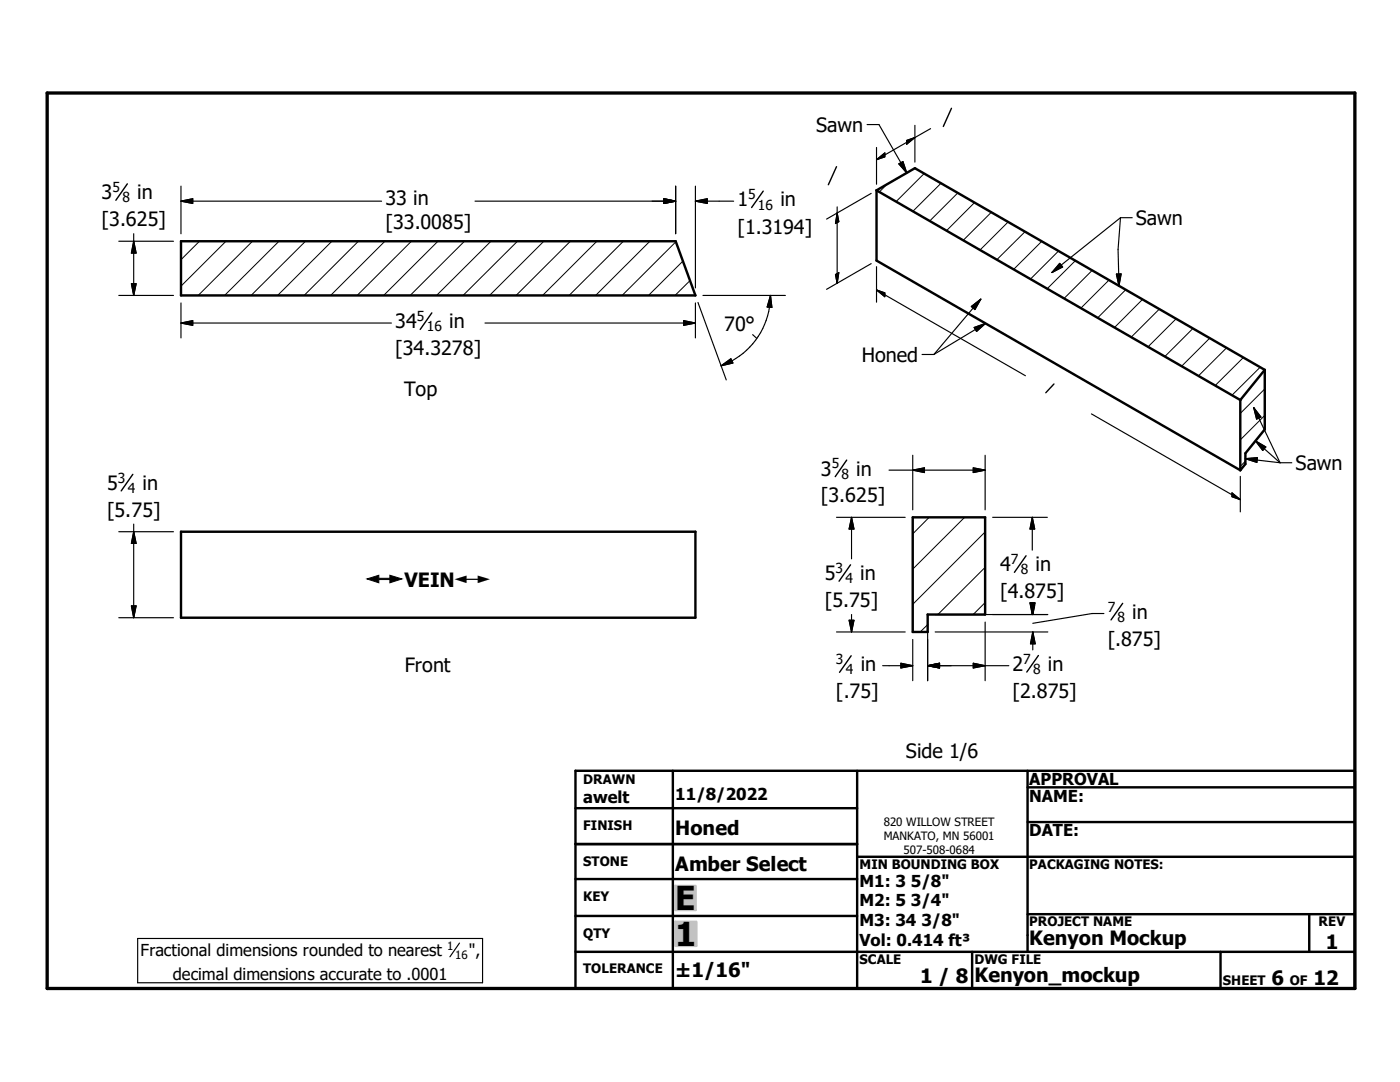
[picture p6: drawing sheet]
<svg xmlns="http://www.w3.org/2000/svg" width="279mm" height="216mm" viewBox="0 0 279 216" stroke-linecap="round" stroke-linejoin="round" font-family="sans-serif">
<g fill="none" stroke="#000" stroke-width=".48">
<path d="M174.9 38l72.6 41.8M174.9 38v14l72.6 41.8M174.9 38l7.7-4.4 69.8 40.2M36.1 48.1h98.7l4 10.9h-102.7zM247.5 79.8v14M252.4 73.8v11.9l-3.9 4.8v2.1l-1 1.2M252.4 73.8l-4.9 6M36.1 106.1h102.7v17.2h-102.7zM182.2 103.2h14.4v19.4h-11.5v3.5h-2.9zM114.8 153.8h155.6v43.4h-155.6zM134.3 153.8v43.4M171.1 153.8v43.4"/>
<path d="M205.1 157.1h65.3M205.1 153.8v36.1M114.8 175.4h56.3M114.8 161.3h56.3M114.8 168.4h56.3M171.1 171h99.3M205.1 164h65.3M114.8 182.8h56.3M114.8 189.9h155.6M194 189.9v7.3M205.1 182.4h65.3M243.6 189.9v7.3"/>
<path d="M261.3 182.4v7.5"/>
</g>
<g fill="none" stroke="#000" stroke-width=".2">
<path d="M177 36.8l-1.5 1.5M184.4 34.6l-5.6 5.6M187.8 36.6l-5.6 5.6M191.2 38.5l-5.7 5.6M39.8 48.1l-3.7 3.7M45.1 48.1l-9 9M50.4 48.1l-10.8 10.9M55.7 48.1l-10.9 10.9M61 48.1l-10.9 10.9M66.2 48.1l-10.8 10.9M71.5 48.1l-10.8 10.9M76.8 48.1l-10.8 10.9"/>
<path d="M82.1 48.1l-10.8 10.9M87.4 48.1l-10.8 10.9M92.7 48.1l-10.8 10.9M98 48.1l-10.9 10.9M103.3 48.1l-10.9 10.9M108.5 48.1l-10.8 10.9M113.8 48.1l-10.8 10.9M119.1 48.1l-10.8 10.9M124.4 48.1l-10.8 10.9M129.7 48.1l-10.8 10.9M134.9 48.2l-10.7 10.8M136.3 52.1l-6.9 6.9"/>
<path d="M137.7 56l-3 3M194.5 40.4l-5.6 5.6M197.9 42.3l-5.7 5.7M201.2 44.3l-5.6 5.6M204.6 46.2l-5.7 5.6M207.9 48.2l-5.6 5.5M211.3 50.1l-5.6 5.6M214.6 52l-5.6 5.6M218 54l-5.7 5.6M221.3 55.9l-5.6 5.6M224.7 57.8l-5.6 5.6M228 59.7l-5.6 5.6"/>
<path d="M231.4 61.7l-5.6 5.6M234.7 63.6l-5.6 5.6M238.1 65.5l-5.6 5.6M241.4 67.5l-5.6 5.6M244.8 69.4l-5.6 5.6M248.1 71.3l-5.6 5.6M251.5 73.3l-5.6 5.6M252.4 77.6l-4.9 4.9M248.5 92l-1 1M252.4 82.9l-4.9 4.9M185.4 103.2l-3.2 3.3M192.5 103.2l-10.3 10.4"/>
<path d="M196.6 113.2l-9.4 9.4M196.6 106.1l-14.4 14.5M185.1 124.6l-1.4 1.5M196.6 120.2l-2.4 2.4"/>
</g>
<path d="M9.4 18.6h261v178.6h-261z" fill="none" stroke="#000" stroke-width=".66"/>
<g fill="#c0c0c0" stroke="#c0c0c0" stroke-width=".48">
<path d="M134.8 183.9h4.2v4.8z"/>
<path d="M134.8 183.9l4.2 4.8h-4.2z"/>
<path d="M134.8 176.8h4v4.8z"/>
<path d="M134.8 176.8l4 4.8h-4z"/>
</g>
<g fill="none" stroke="#000" stroke-width=".23">
<path d="M36.1 37.1v9.5M132.5 39.7l2.3 .4-2.3 .5zM134.8 37.1v9.5M138.8 37.1v20.4M173 24.9h2.4l5.6 9.6M173.9 38.6l-8.9 5.1M174.9 31.9l1.7-1.4v.8zM174.9 29.4v7.4M179.4 32.7l.8-.5 .8 2.3zM180.9 28l1.7-.6-1.7 1.4zM182.6 27.4l-7.7 4.5M182.6 25v7.3"/>
<path d="M185.7 25.7l-3.1 1.7M23.7 48.1h10.9M23.7 59h10.9M26.2 56.6h1l-.5 2.4zM26.7 46.6v12.4M26.7 48.1l.5 2.4h-1zM36.1 40.1l2.4-.4v.9zM36.1 40.1h40.1M94.8 40.1h40M138.8 40.1h7.6M138.8 40.1l2.3-.4v.9zM140.3 59h16.4"/>
<path d="M153.8 59a15 15 0 0 1-9.9 14M153.8 59l.2 2.3h-.9zM166.7 54.8l.7-.4-.3 2.1zM167.1 41.3v15.2M167.1 42.5l.3 1.7-.7 .4zM173.9 52.6l-8.9 5.1M174.9 57.9l29.7 17.1M174.9 57.9l1.7 .5v.8zM174.9 53.2v7.1M195.7 59.7l-9.3 11M211.5 52.6l.6 .7-2.2 1.1zM222.8 54.7h.9l-.4 2.3z"/>
<path d="M223.6 43.4l-13.7 11M223.6 43.4l-.5 6.4 .2 7.2M223.6 43.4h2.4M36.1 64.5h42M36.1 64.5l2.4-.5v.9zM36.1 60.4v7M96.8 64.5h42M136.4 64l2.4 .5-2.4 .4zM138.8 60.4v7M139.3 60.3l5.6 15.5M143.9 73l2-1.4 .4 .8zM150.2 66.8l.8 .7"/>
<path d="M184 70.7h2.4M193.9 61.2l1.8-1.5-1.1 2.1zM194.4 65.3l2.3-.8-1.8 1.6zM196.7 64.5l-10.3 6.2M177.4 93.8h19.2M182.2 93.8l2.3-.4v.9zM182.2 90.8v10.9M194.2 93.4l2.4 .4-2.4 .5zM196.6 90.8v10.9M217.8 82.6l29.7 17.1M245.9 98.4l1.6 1.3-1.6-.6zM247.5 95.1v7"/>
<path d="M248.5 91.5l7 .8M248.5 91.5l2.4-.2-.1 1zM250.2 81.3l5.3 11M250.2 81.3l1.4 1.9-.8 .4zM250.6 88l4.9 4.3M250.6 88l2 1.2-.6 .7zM255.5 92.3h2.3M23.7 106.1h10.9M26.7 104.6v18.7M26.7 106.1l.5 2.3h-1zM166.9 103.2h13.8M169.9 103.2v8.3"/>
<path d="M169.9 103.2l.5 2.4h-.9zM198.1 103.2h10.9M206 103.2l.5 2.4h-.9zM206 103.2v6.6M23.7 123.3h10.9M26.2 120.9h1l-.5 2.4zM166.9 126.1h13.8M169.5 123.8h.9l-.5 2.3zM169.9 122.6v3.5M176.2 132.8h6M179.8 132.3l2.4 .5-2.4 .5zM182.2 127.6v8.2"/>
<path d="M185.1 132.8h16.2M185.1 132.8l2.4-.5v1zM185.1 124.1v11.7M186.6 126.1h22.5M186.6 122.6h22.5M194.2 132.3l2.4 .5-2.4 .5zM196.6 124.1v11.7M205.6 120.3h.9l-.5 2.3zM205.8 120.8l.3 1.8M206 120.3v2.3M206.1 120.8v1.8M206.1 126.1v3.6"/>
<path d="M206.1 126.1l.5 2.4h-.9zM206.5 120.8l-.4 1.8M220.3 122.4h-2.4l-11.8 2M27.5 187.3h68.8v8.8h-68.8zM91.7 188.2l-1.9 2.7"/>
</g>
<g fill="none" stroke="#000" stroke-width=".28">
<path d="M25.4 36.7l-2.3 3.3M152.3 38.1l-2.3 3.3M166.9 33.3l-1.6 3.6M189.9 21.6l-1.6 3.6M86.2 62.4l-2.3 3.3M210.3 76.6l-1.6 1.8M26.5 94.6l-2.3 3.3M169 91.8l-2.3 3.3M169.7 112.7l-2.2 3.3M204.8 110.9l-2.3 3.3M169.9 130.8l-2.3 3.4M207.2 130.8l-2.3 3.3"/>
<path d="M224 120.4l-2.3 3.3"/>
</g>
<g fill="#000" stroke="#000" stroke-width=".23">
<path d="M36.1 40.1l2.4-.4v.9zM138.8 40.1l2.3-.4v.9zM174.9 31.9l1.7-1.4v.8zM179.4 32.7l.8-.5 .8 2.3zM180.9 28l1.7-.6-1.7 1.4zM26.2 56.6h1l-.5 2.4zM26.7 48.1l.5 2.4h-1zM132.5 39.7l2.3 .4-2.3 .5zM166.7 54.8l.7-.4-.3 2.1zM167.1 42.5l.3 1.7-.7 .4zM174.9 57.9l1.7 .5v.8zM211.5 52.6l.6 .7-2.2 1.1z"/>
<path d="M222.8 54.7h.9l-.4 2.3zM36.1 64.5l2.4-.5v.9zM136.4 64l2.4 .5-2.4 .4zM143.9 73l2-1.4 .4 .8zM153.8 59l.2 2.3h-.9zM193.9 61.2l1.8-1.5-1.1 2.1zM194.4 65.3l2.3-.8-1.8 1.6zM182.2 93.8l2.3-.4v.9zM194.2 93.4l2.4 .4-2.4 .5zM245.9 98.4l1.6 1.3-1.6-.6zM248.5 91.5l2.4-.2-.1 1zM250.2 81.3l1.4 1.9-.8 .4z"/>
<path d="M250.6 88l2 1.2-.6 .7zM26.7 106.1l.5 2.3h-1zM169.9 103.2l.5 2.4h-.9zM206 103.2l.5 2.4h-.9zM26.2 120.9h1l-.5 2.4zM169.5 123.8h.9l-.5 2.3zM179.8 132.3l2.4 .5-2.4 .5zM185.1 132.8l2.4-.5v1zM194.2 132.3l2.4 .5-2.4 .5zM205.6 120.3h.9l-.5 2.3zM205.7 120.3h.9l-.5 2.3zM206.1 126.1l.5 2.4h-.9z"/>
</g>
<g fill="#fff" stroke="#fff" stroke-width=".23">
<path d="M73.2 114.2h25.1v2.9z"/>
<path d="M73.2 114.2l25.1 2.9h-25.1z"/>
</g>
<g font-size="6.6">
<text x="134.7" y="181.6">E</text>
<text x="134.7" y="188.7">1</text>
</g>
<g font-size="3.9">
<text x="162.9" y="26.3">Sawn</text>
<text x="20.3" y="39.8">3</text>
<text x="27.4" y="39.8">in</text>
<text x="76.9" y="40.9">33 in</text>
<text x="147.2" y="41.2">1</text>
<text x="155.7" y="41.2">in</text>
<text x="20.3" y="45.1">[3.625]</text>
<text x="76.9" y="45.8">[33.0085]</text>
<text x="147.2" y="46.6">[1.3194]</text>
<text x="226.7" y="44.9">Sawn</text>
<text x="78.9" y="65.5">34</text>
<text x="89.7" y="65.5">in</text>
<text x="144.5" y="66">70°</text>
<text x="78.9" y="70.9">[34.3278]</text>
<text x="172" y="72.2">Honed</text>
<text x="80.6" y="79">Top</text>
<text x="163.8" y="94.9">3</text>
<text x="170.9" y="94.9">in</text>
<text x="258.5" y="93.8">Sawn</text>
<text x="21.4" y="97.7">5</text>
<text x="28.4" y="97.7">in</text>
<text x="163.8" y="100.2">[3.625]</text>
<text x="21.4" y="103.1">[5.75]</text>
<text x="199.6" y="114">4</text>
<text x="206.7" y="114">in</text>
<text x="80.7" y="117.1">VEIN</text>
<text x="164.6" y="115.7">5</text>
<text x="171.7" y="115.7">in</text>
<text x="199.6" y="119.3">[4.875]</text>
<text x="164.6" y="121.1">[5.75]</text>
<text x="226" y="123.4">in</text>
<text x="221.1" y="128.8">[.875]</text>
<text x="80.8" y="134.1">Front</text>
<text x="171.8" y="133.9">in</text>
<text x="202.1" y="133.9">2</text>
<text x="209.1" y="133.9">in</text>
<text x="166.8" y="139.2">[.75]</text>
<text x="202.1" y="139.2">[2.875]</text>
<text x="180.8" y="151.3">Side 1/6</text>
<text x="134.7" y="166.6">Honed</text>
<text x="134.7" y="173.8">Amber Select</text>
<text x="205.4" y="188.6">Kenyon Mockup</text>
<text x="264.6" y="189.3">1</text>
<text x="134.7" y="194.9">±1/16&quot;</text>
<text x="183.6" y="196.1">1 / 8</text>
<text x="194.5" y="196">Kenyon_mockup</text>
<text x="253.8" y="196.6">6</text>
<text x="262.1" y="196.6">12</text>
</g>
<g font-size="3.3">
<text x="116.4" y="160.2">awelt</text>
<text x="134.7" y="159.7">11/8/2022</text>
<text x="205.4" y="156.7">APPROVAL</text>
<text x="205.4" y="159.9">NAME:</text>
<text x="205.4" y="166.9">DATE:</text>
<text x="171.5" y="176.9">M1: 3 5/8&quot;</text>
<text x="171.5" y="180.8">M2: 5 3/4&quot;</text>
<text x="171.5" y="184.8">M3: 34 3/8&quot;</text>
<text x="28.1" y="190.8">Fractional dimensions rounded to nearest</text>
<text x="93.6" y="190.8">&quot;,</text>
<text x="171.5" y="188.7">Vol: 0.414 ft³</text>
<text x="34.5" y="195.5">decimal dimensions accurate to .0001</text>
</g>
<g font-size="3.1">
<text x="73.2" y="117.1">#</text>
<text x="90.8" y="117.1">#</text>
</g>
<g font-size="2.8">
<text x="22.4" y="38.3">5</text>
<text x="24.4" y="40.4">8</text>
<text x="149.3" y="39.8">5</text>
<text x="151.3" y="41.8">16</text>
<text x="83.2" y="64.1">5</text>
<text x="85.2" y="66.1">16</text>
<text x="166" y="93.5">5</text>
<text x="167.9" y="95.5">8</text>
<text x="23.5" y="96.3">3</text>
<text x="25.5" y="98.3">4</text>
<text x="201.8" y="112.5">7</text>
<text x="166.8" y="114.3">3</text>
<text x="168.7" y="116.3">4</text>
<text x="203.7" y="114.6">8</text>
<text x="221.1" y="122">7</text>
<text x="223" y="124.1">8</text>
<text x="166.8" y="132.5">3</text>
<text x="168.8" y="134.5">4</text>
<text x="204.2" y="132.4">7</text>
<text x="206.2" y="134.5">8</text>
</g>
<g font-size="2.6">
<text x="116.4" y="156.4">DRAWN</text>
<text x="116.4" y="165.6">FINISH</text>
<text x="116.4" y="172.8">STONE</text>
<text x="171.5" y="173.4">MIN BOUNDING BOX</text>
<text x="205.4" y="173.4">PACKAGING NOTES:</text>
<text x="116.4" y="179.9">KEY</text>
<text x="205.4" y="184.8">PROJECT NAME</text>
<text x="263.1" y="184.8">REV</text>
<text x="116.4" y="187.1">QTY</text>
<text x="116.4" y="194.2">TOLERANCE</text>
<text x="171.5" y="192.4">SCALE</text>
<text x="194.5" y="192.4">DWG FILE</text>
<text x="244.1" y="196.6">SHEET</text>
<text x="257.4" y="196.6">OF</text>
</g>
<g font-size="2.3">
<text x="176.4" y="164.8">820 WILLOW STREET</text>
<text x="176.4" y="167.6">MANKATO, MN 56001</text>
<text x="180.3" y="170.3">507-508-0684</text>
<text x="89.2" y="189.6">1</text>
<text x="90.8" y="191.3">16</text>
</g>
</svg>
